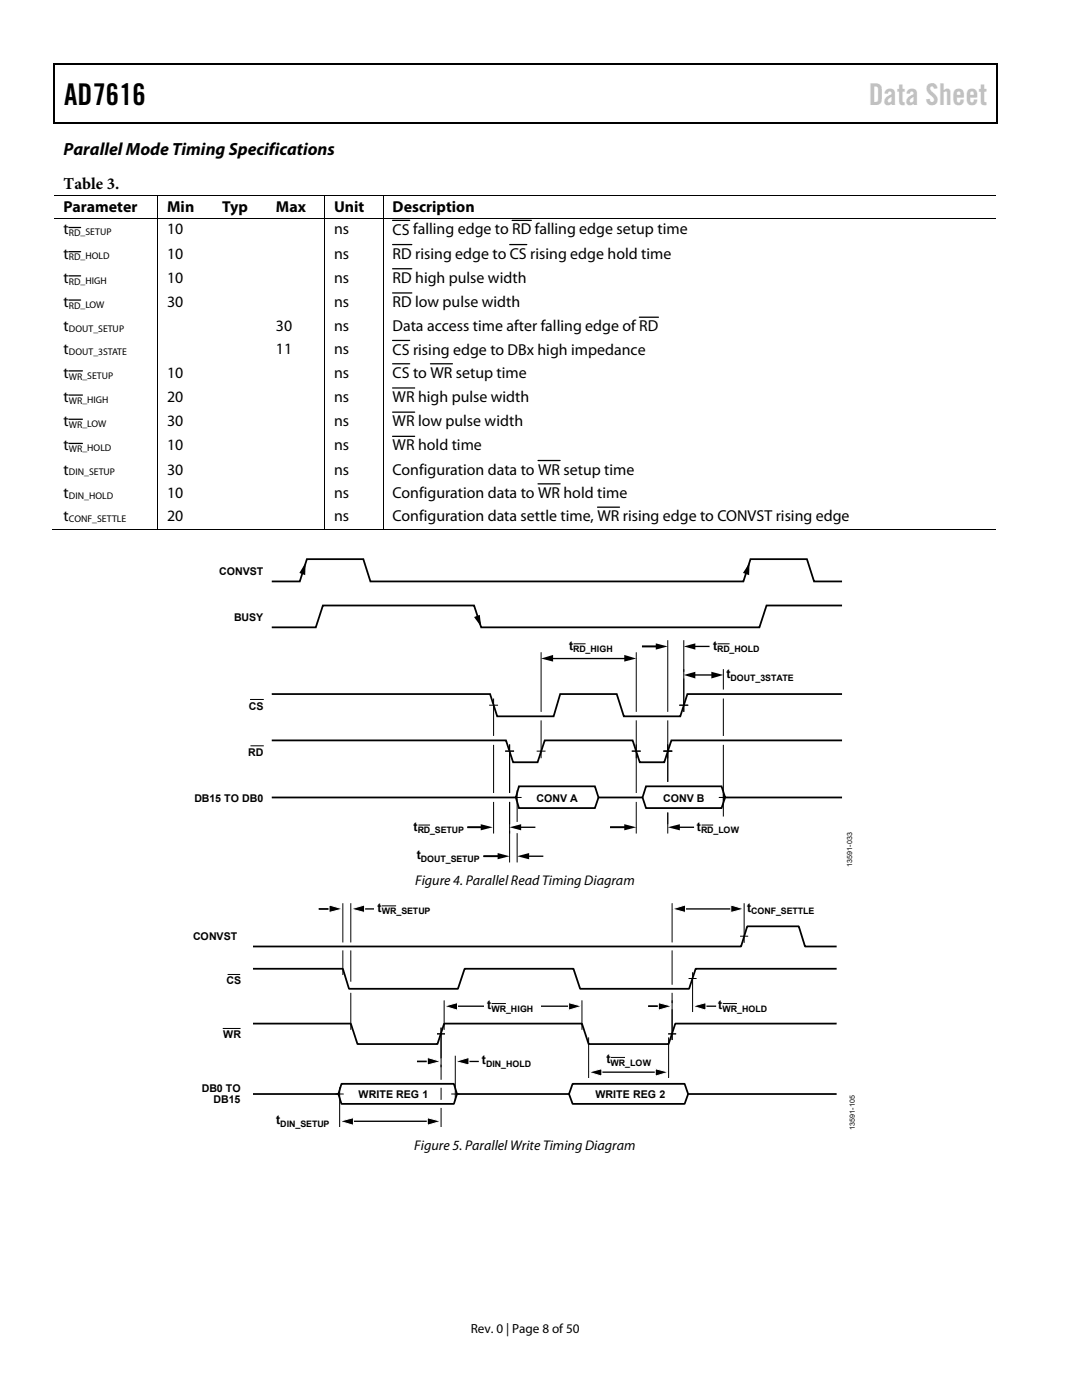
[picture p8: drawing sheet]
<svg xmlns="http://www.w3.org/2000/svg" width="216mm" height="279mm" viewBox="0 0 216 279" stroke-linecap="round" stroke-linejoin="round" font-family="sans-serif">
<g fill="#000">
<path d="M10.7 12.7h.2v1h-.2zM198.9 12.7h.2v1h-.2zM198.9 12.7h.2v.3h-.2zM133.2 24.4h.3v.3h-.3zM198.9 24.4h.2v.3h-.2zM61 112.3l-.1 2.5-1.2-.5zM149.6 112.3l-.1 2.5-1.2-.5zM94.6 123.1l1.1-.4 .3 2.4zM108 131.4l2.4-.7v1.3zM124.6 130.7l2.4 .7-2.4 .6zM130.9 128.4l2.3 .6-2.3 .6zM136.4 129l2.3-.6v1.2z"/>
<path d="M136.4 134.7l2.3-.6v1.3zM141.9 134.1l2.4 .6-2.4 .7zM95.9 164.5l2.4 .6-2.4 .6zM99.3 170.2l2.4 .7-2.4 .6zM101.7 165.1l2.3-.6v1.2zM103.2 170.9l2.4-.7v1.3zM124.6 164.5l2.4 .6-2.4 .6zM133.2 165.1l2.5-.6v1.2z"/>
</g>
<g fill="none" stroke="#000" stroke-width=".25">
<path d="M10.7 12.8h188.2M10.8 13.7v11M199 13.7v11M10.7 24.5h188.2M13.8 45.4h2.3M13.8 50.2h2.3M13.8 55.1h2.3M13.8 59.9h2.3M78.3 44h3.4M78.3 48.8h3.9M78.3 53.6h3.9M78.3 58.5h3.9"/>
<path d="M101.7 48.8h3.4M102.2 44h3.8M13.8 74h2.6M13.8 78.8h2.6M78.3 67.9h3.4M78.3 72.6h3.4M78.3 77.4h4.4M85.9 72.6h4.4M127.6 63.3h3.8M13.8 83.7h2.6M13.8 88.5h2.6M78.3 82.3h4.4"/>
<path d="M78.3 87.1h4.4M107.4 91.9h4.4M107.4 96.6h4.4M119.2 101.2h4.4"/>
</g>
<g fill="none" stroke="#000" stroke-width=".2">
<path d="M10.8 39.1h188M31.4 39.1v4.4M64.8 39.1v4.4M76.4 39.1v4.4M10.8 43.6h188M31.4 43.7v62M64.8 43.7v62M76.4 43.7v62M10.5 105.6h20.8M31.5 105.6h33.2M64.9 105.6h11.4M76.5 105.6h122.3"/>
<path d="M49.9 139.6h2.7M98.5 139.4v7.5M108 130.2v11.9M114.4 128.5h2.4M127 130.2v11.9M133.2 127.8v14.3M136.4 127.8v14.3M143.2 128.5h2.4M144.3 133.5v4.1M144.3 139.4v7.5M50 148.8h2.6M97.6 140.7h1.8"/>
<path d="M98.5 148.7v9.6M100.8 149.9h1.8M101.7 148.6v9.7M102.4 159.2h1.7M103.2 157.7v6.3M107.1 149.9h1.8M108 143.8v7.5M126.1 149.9h1.7M127 143.8v14.5M132.4 149.9h1.7M133.2 143.8v12.2M135.6 140.7h1.7"/>
<path d="M143.4 159.2h1.8M144.3 148.7v14.3M83.5 164.7h2.3M98.5 160v6.3M101.7 160v12.1M103.2 166.3v5.8M127 160v6.3M133.2 162.2v4.1M140 164.7h2.3M45.4 194.5h2.5M44.4 205.3h3.6"/>
</g>
<path d="M54.2 116h5.6l1.4-4.4h11.3l1.4 4.4h74.4l1.5-4.4h11.2l1.4 4.4h5.6M54.2 138.5h43.6l1.4 4.5h11.3l1.3-4.5h11.3l1.4 4.5h11.2l1.5-4.5h30.8M128.1 129h3.6M168 120.8h-15l-1.5 4.4h-55.5l-1.4-4.4h-30.2l-1.4 4.4h-8.8M54.2 147.8h46.8l1.4 4.3h4.9l1.4-4.3h17.5l1.5 4.3h4.8l1.5-4.3h34M54.2 159.2h48.7l.6-2.3h15.2l.7 2.3h8.8l.7-2.3h15.1l.7 2.3h23.3M102.9 159.2l.6 2.1h15.2l.7-2.1M128.2 159.2l.7 2.1h15.1l.7-2.1M93.3 165.1h3.7M96.5 170.9h3.7M121.7 165.1h3.8" fill="none" stroke="#000" stroke-width=".35"/>
<path d="M109.9 131.4h15.1M128.1 129h3.2M138.3 134.7h4.1M138.4 129h3.2M93.3 165.1h3.1M96.5 170.9h3.2M103.5 165.1h3.3M105.1 170.9h3.3M121.7 165.1h3.3M135.2 165.1h3.3M63.6 181.4h3.4M71.4 181.4h3.4" fill="none" stroke="#000" stroke-width=".27"/>
<path d="M50.5 188.9h97.4l1.2-4h10.3l1.2 4h6.3M50.5 193.3h17.9l1.2 4h21.8l1.3-4h21.7l1.4 4h21.7l1.3-4h28.1M50.5 204.3h19.5l1.3 4.1h16l1.3-4.1h27.5l1.4 4.1h15.9l1.3-4.1h32.2M50.5 218.3h17l.6-2h22.5l.6 2h22.3l.8-2h22.3l.7 2h29.6M67.5 218.3l.6 2h22.5l.6-2M113.5 218.3l.8 2h22.3l.7-2" fill="none" stroke="#000" stroke-width=".36"/>
<path d="M74.7 179.5h13.1v3.9h-13.1z" fill="#fff"/>
<path d="M65.7 180.6l2.7 .8-2.7 .7zM70 181.4l2.7-.8v1.5zM134.1 181.4l2.7-.8v1.5zM145.8 180.6l2.7 .8-2.7 .7z" fill="#000" stroke="#fff" stroke-width=".2"/>
<path d="M135.4 181.4h11.8M90 200.8h24.8" fill="none" stroke="#000" stroke-width=".27"/>
<path d="M96.7 199h11.3v3.9h-11.3z" fill="#fff"/>
<path d="M88.6 200.8l2.7-.7v1.5zM113.5 200.1l2.6 .7-2.6 .8zM131.4 200.1l2.7 .7-2.7 .8zM138.2 200.8l2.7-.7v1.5z" fill="#000" stroke="#fff" stroke-width=".2"/>
<path d="M83.2 211.8h3.4M92.2 211.8h3.3M129.3 200.8h3.4M139.5 200.8h3.4" fill="none" stroke="#000" stroke-width=".27"/>
<path d="M95.6 209.7h12.1v3.9h-12.1z" fill="#fff"/>
<path d="M85.3 211l2.7 .8-2.7 .8zM90.8 211.8l2.8-.8v1.6z" fill="#000" stroke="#fff" stroke-width=".2"/>
<path d="M118.8 214h13.3" fill="none" stroke="#000" stroke-width=".27"/>
<path d="M119.8 209.7h11.3v3.9h-11.3z" fill="#fff"/>
<path d="M117.5 214l2.6-.7v1.5zM130.7 213.3l2.7 .7-2.7 .8z" fill="#000" stroke="#fff" stroke-width=".2"/>
<path d="M69.1 223.8h17.5" fill="none" stroke="#000" stroke-width=".27"/>
<path d="M54.5 221.8h13.1v3.9h-13.1z" fill="#fff"/>
<path d="M67.8 223.8l2.7-.7v1.5zM85.3 223.1l2.7 .7-2.7 .8z" fill="#000" stroke="#fff" stroke-width=".2"/>
<g fill="none" stroke="#000" stroke-width=".2">
<path d="M68.4 180.3v7.8M68.4 189.7v4.9M70 180.3v7.8M70 189.7v6.2M70 198.1v7.4M76.2 180.8h2.8M88.6 199.6v5.9M116.1 199.6v5.9M134.1 180.3v7.8M134.1 189.7v6.8M134.1 198.1v9.5M137.4 195.3h1.6"/>
<path d="M138.2 194v8M147.7 186.8h1.6M148.5 180.3v7.9M67 218.3h1.6M67.8 217v7.9M87.2 206.3h1.6M88 205.1v10.4M88 217.1v2.4M90 218.3h1.6M90.8 210.7v8.9M98.1 200.3h2.8M117.5 207v8.1"/>
<path d="M121.9 211h2.8M133.3 206.3h1.6M133.4 207v8.1M144.2 200.3h2.9M88 221.1v3.8"/>
</g>
<text font-size="6" x="12.8" y="21">AD7616</text>
<text font-size="6" fill="#c0c0c0" x="173.3" y="21">Data Sheet</text>
<text font-size="3.5" x="12.7" y="31">Parallel Mode Timing Specifications</text>
<text font-size="3.3" x="12.7" y="37.8">Table 3.</text>
<g font-size="3.2">
<text x="12.7" y="42.3">Parameter</text>
<text x="12.7" y="46.8">t</text>
<text x="33.3" y="46.8">10</text>
<text x="33.3" y="42.3">Min</text>
<text x="44.3" y="42.3">Typ</text>
<text x="55.1" y="42.3">Max</text>
<text x="66.7" y="42.3">Unit</text>
<text x="66.7" y="46.8">ns</text>
<text x="78.3" y="46.8">CS falling edge to RD falling edge setup time</text>
<text x="78.3" y="42.3">Description</text>
<text x="12.7" y="51.6">t</text>
<text x="33.3" y="51.6">10</text>
<text x="66.7" y="51.6">ns</text>
<text x="78.3" y="51.6">RD rising edge to CS rising edge hold time</text>
<text x="12.7" y="56.4">t</text>
<text x="33.3" y="56.4">10</text>
<text x="66.7" y="56.4">ns</text>
<text x="78.3" y="56.5">RD high pulse width</text>
<text x="12.7" y="61.3">t</text>
<text x="33.3" y="61.3">30</text>
<text x="66.7" y="61.3">ns</text>
<text x="78.3" y="61.3">RD low pulse width</text>
<text x="12.7" y="66.1">t</text>
<text x="12.7" y="70.7">t</text>
<text x="55.1" y="66.1">30</text>
<text x="55.1" y="70.7">11</text>
<text x="66.7" y="70.7">ns</text>
<text x="66.7" y="66.1">ns</text>
<text x="78.3" y="66.1">Data access time after falling edge of RD</text>
<text x="78.3" y="70.8">CS rising edge to DBx high impedance</text>
<text x="12.7" y="75.4">t</text>
<text x="33.3" y="75.4">10</text>
<text x="66.7" y="75.4">ns</text>
<text x="78.3" y="75.4">CS to WR setup time</text>
<text x="12.7" y="80.2">t</text>
<text x="33.3" y="80.2">20</text>
<text x="66.7" y="80.2">ns</text>
<text x="78.3" y="80.2">WR high pulse width</text>
<text x="12.7" y="85">t</text>
<text x="12.7" y="89.9">t</text>
<text x="33.3" y="85">30</text>
<text x="33.3" y="89.9">10</text>
<text x="66.7" y="85">ns</text>
<text x="66.7" y="89.9">ns</text>
<text x="78.3" y="89.9">WR hold time</text>
<text x="78.3" y="85.1">WR low pulse width</text>
<text x="12.7" y="94.7">t</text>
<text x="33.3" y="94.7">30</text>
<text x="66.7" y="94.7">ns</text>
<text x="78.3" y="94.7">Configuration data to WR setup time</text>
<text x="12.7" y="99.4">t</text>
<text x="33.3" y="99.4">10</text>
<text x="66.7" y="99.4">ns</text>
<text x="78.3" y="99.4">Configuration data to WR hold time</text>
<text x="12.7" y="104">t</text>
<text x="33.3" y="104">20</text>
<text x="66.7" y="104">ns</text>
<text x="78.3" y="104">Configuration data settle time, WR rising edge to CONVST rising edge</text>
</g>
<g font-size="2.8">
<text x="82.8" y="176.5">Figure 4. Parallel Read Timing Diagram</text>
<text x="82.7" y="229.4">Figure 5. Parallel Write Timing Diagram</text>
</g>
<text font-size="2.6" x="93.9" y="266">Rev. 0 | Page 8 of 50</text>
<g font-size="2.5">
<text x="113.5" y="129.6">t</text>
<text x="142.3" y="129.6">t</text>
<text x="144.9" y="135.4">t</text>
<text x="82.5" y="165.8">t</text>
<text x="139.1" y="165.8">t</text>
<text x="83.2" y="171.5">t</text>
<text x="75.3" y="181.9">t</text>
<text x="149.1" y="181.9">t</text>
<text x="97.2" y="201.4">t</text>
<text x="143.3" y="201.4">t</text>
<text x="96.2" y="212.4">t</text>
<text x="121" y="212.2">t</text>
<text x="55.1" y="224.4">t</text>
</g>
<g font-size="2.1">
<text x="43.7" y="114.7">CONVST</text>
<text x="46.7" y="123.9">BUSY</text>
<text x="49.7" y="141.6">CS</text>
<text x="49.5" y="150.8">RD</text>
<text x="38.8" y="160">DB15 TO DB0</text>
<text x="107" y="160">CONV A</text>
<text x="132.3" y="160">CONV B</text>
<text x="38.5" y="187.7">CONVST</text>
<text x="45.2" y="196.4">CS</text>
<text x="44.5" y="207.1">WR</text>
<text x="40.3" y="217.9">DB0 TO</text>
<text x="42.6" y="220.1">DB15</text>
<text x="71.5" y="219.1">WRITE REG 1</text>
<text x="118.8" y="219.1">WRITE REG 2</text>
</g>
<g font-size="1.9">
<text x="13.8" y="47.2">RD_SETUP</text>
<text x="13.8" y="52">RD_HOLD</text>
<text x="13.8" y="56.8">RD_HIGH</text>
<text x="13.8" y="61.6">RD_LOW</text>
<text x="13.8" y="66.3">DOUT_SETUP</text>
<text x="13.8" y="70.9">DOUT_3STATE</text>
<text x="13.8" y="75.8">WR_SETUP</text>
<text x="13.8" y="80.6">WR_HIGH</text>
<text x="13.8" y="85.4">WR_LOW</text>
<text x="13.8" y="90.3">WR_HOLD</text>
<text x="13.8" y="94.9">DIN_SETUP</text>
<text x="13.8" y="99.5">DIN_HOLD</text>
<text x="13.8" y="104.2">CONF_SETTLE</text>
</g>
<g font-size="1.8">
<text x="114.4" y="130.2">RD_HIGH</text>
<text x="143.1" y="130.2">RD_HOLD</text>
<text x="145.8" y="135.9">DOUT_3STATE</text>
<text x="83.4" y="166.3">RD_SETUP</text>
<text x="139.9" y="166.3">RD_LOW</text>
<text x="84" y="172">DOUT_SETUP</text>
<text x="76.2" y="182.5">WR_SETUP</text>
<text x="149.9" y="182.5">CONF_SETTLE</text>
<text x="98" y="202">WR_HIGH</text>
<text x="144.1" y="202">WR_HOLD</text>
<text x="97" y="213">DIN_HOLD</text>
<text x="121.8" y="212.7">WR_LOW</text>
<text x="55.9" y="224.9">DIN_SETUP</text>
</g>
<g font-size="1.4">
<text x="170.1" y="173" transform="rotate(-90 170.1 173)">13591-033</text>
<text x="170.6" y="225.4" transform="rotate(-90 170.6 225.4)">13591-105</text>
</g>
</svg>
